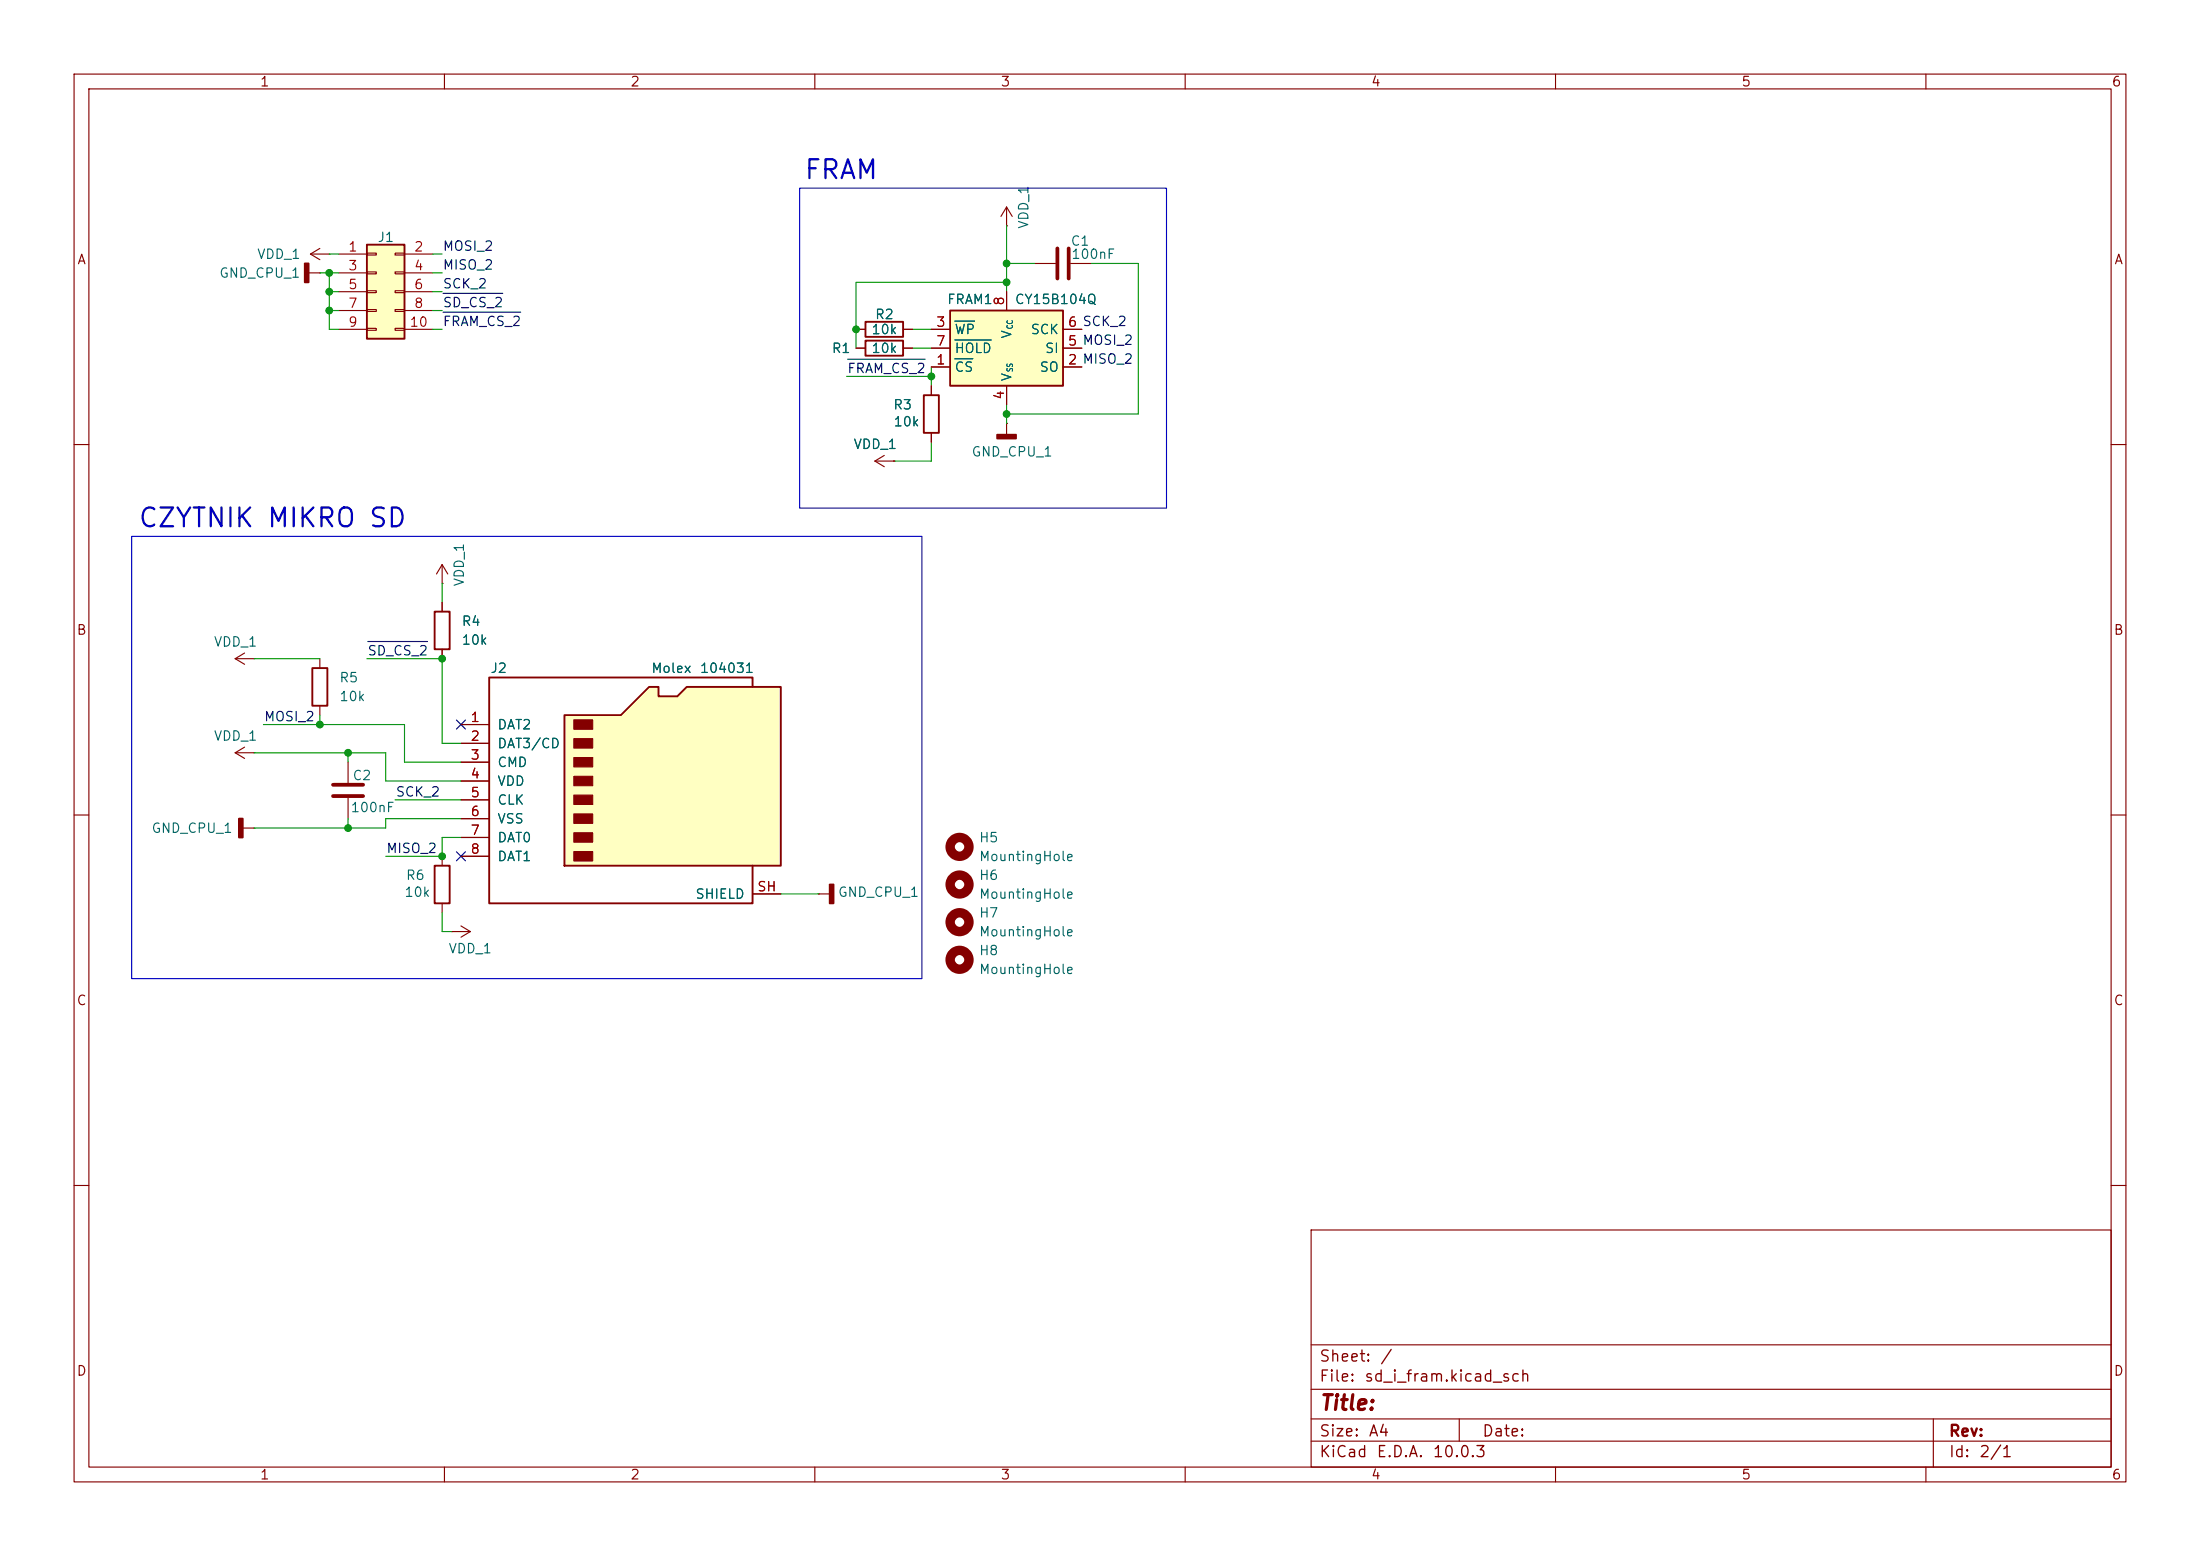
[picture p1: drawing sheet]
<svg xmlns="http://www.w3.org/2000/svg" width="297mm" height="210mm" viewBox="0 0 297 210" stroke-linecap="round" stroke-linejoin="round" font-family="sans-serif">
<g fill="none" stroke="#840000" stroke-width=".15">
<path d="M10 10h277v190h-277zM12 12h273v186h-273zM60 10v2M110 10v2M160 10v2M210 10v2M260 10v2M41.7 36.8h1.5M41.9 34.3l1.3 .8M41.9 34.3h2.5M43.2 36.8h.1M43.2 33.5l-1.3 .8"/>
<path d="M44.4 34.3h.1M10 60h2M59.7 78.7h.1M59.7 76.2l-.8 1.3M59.7 76.2l.8 1.3M59.7 76.2v2.5M285 60h2M10 110h2M47 102.9v2.8M47 107.7v2.8M285 110h2M110.5 120.7h.1"/>
<path d="M110.5 120.7h1.5M10 160h2M177 166h108v32h-108zM285 160h2M60 198v2M110 198v2M160 198v2M177 194.5h108M177 191.5h108M177 187.5h108M177 181.5h108M197 191.5v3"/>
<path d="M210 198v2M260 198v2M261 191.5v6.5"/>
</g>
<path d="M45 105.9h4M45 107.4h4" fill="none" stroke="#840000" stroke-width=".51"/>
<g fill="#840000" stroke="#840000" stroke-width=".25">
<path d="M41.1 35.6h.6v2.5h-.6z"/>
<path d="M112 119.4h.5v2.5h-.5z"/>
</g>
<g fill="none" stroke="#840000" stroke-width="1.3">
<circle cx="129.5" cy="119.4" r="1.27"/>
<circle cx="129.5" cy="114.3" r="1.27"/>
<circle cx="129.5" cy="124.5" r="1.27"/>
<circle cx="129.5" cy="129.5" r="1.27"/>
</g>
<path d="M49.5 33h5.1v12.7h-5.1z" fill="#ffffc2"/>
<path d="M49.5 33h5.1v12.7h-5.1z" fill="none" stroke="#840000" stroke-width=".25"/>
<g fill="none" stroke="#840000" stroke-width=".15">
<path d="M45.7 34.3h3.8M45.7 36.8h3.8M45.7 39.4h3.8M49.5 34.2h1.3v.2h-1.3zM49.5 36.7h1.3v.3h-1.3zM49.5 39.2h1.3v.3h-1.3zM53.3 34.2h1.3v.2h-1.3zM53.3 36.7h1.3v.3h-1.3zM53.3 39.2h1.3v.3h-1.3zM54.6 34.3h3.8M54.6 36.8h3.8M54.6 39.4h3.8"/>
<path d="M45.7 41.9h3.8M45.7 44.5h3.8M49.5 41.8h1.3v.2h-1.3zM49.5 44.3h1.3v.3h-1.3zM53.3 41.8h1.3v.2h-1.3zM53.3 44.3h1.3v.3h-1.3zM54.6 41.9h3.8M54.6 44.5h3.8"/>
</g>
<path d="M76.2 96.5h7.6l3.8-3.8h1.3v1.3h2.5l1.3-1.3h12.7v24.1h-29.2z" fill="#ffffc2"/>
<path d="M42.2 90.2h2v5.1h-2zM58.7 82.6h2v5h-2zM76.2 96.5h7.6l3.8-3.8h1.3v1.3h2.5l1.3-1.3h12.7v24.1h-29.2zM101.6 92.7v-1.3h-35.6v30.5h35.6v-5.1" fill="none" stroke="#840000" stroke-width=".25"/>
<g fill="#840000" stroke="#840000" stroke-width=".15">
<path d="M77.5 97.2h2.5v1.2h-2.5z"/>
<path d="M77.5 99.7h2.5v1.3h-2.5z"/>
<path d="M77.5 102.2h2.5v1.3h-2.5z"/>
<path d="M77.5 104.8h2.5v1.2h-2.5z"/>
<path d="M77.5 107.3h2.5v1.3h-2.5z"/>
<path d="M77.5 109.9h2.5v1.2h-2.5z"/>
<path d="M77.5 112.4h2.5v1.3h-2.5z"/>
<path d="M77.5 114.9h2.5v1.3h-2.5z"/>
</g>
<g fill="none" stroke="#840000" stroke-width=".15">
<path d="M139.7 35.6h2.8M144.5 35.6h2.8M135.9 57.2h.1M135.9 57.2v1.5M31.7 88.9l1.3 .8M31.7 88.9h2.6M33 88.1l-1.3 .8M34.3 88.9h.1M43.2 88.9v1.3M43.2 95.3v1.2M59.7 81.3v1.3M59.7 87.6v1.3"/>
<path d="M62.2 97.8h3.8M31.7 101.6l1.3 .8M31.7 101.6h2.6M32.8 111.8h1.5M33 100.8l-1.3 .8M34.3 111.8h.1M34.3 101.6h.1M62.2 100.3h3.8M62.2 102.9h3.8M62.2 105.4h3.8M62.2 108h3.8M62.2 110.5h3.8"/>
<path d="M62.2 113h3.8M62.2 115.6h3.8M61 125.7h.1M61 125.7h2.5M62.2 125l1.3 .7M63.5 125.7l-1.3 .8M101.6 120.7h3.8"/>
</g>
<g fill="#840000" stroke="#840000" stroke-width=".25">
<path d="M32.3 110.5h.5v2.5h-.5z"/>
<path d="M134.6 58.7h2.6v.5h-2.6z"/>
</g>
<path d="M142.7 33.5v4.1M144.3 33.5v4.1" fill="none" stroke="#840000" stroke-width=".51"/>
<path d="M128.3 41.9h15.2v10.2h-15.2z" fill="#ffffc2"/>
<path d="M116.8 46h5.1v2h-5.1zM116.8 43.4h5.1v2.1h-5.1zM124.7 53.3h2v5.1h-2zM128.3 41.9h15.2v10.2h-15.2zM58.7 116.8h2v5.1h-2z" fill="none" stroke="#840000" stroke-width=".25"/>
<g fill="none" stroke="#840000" stroke-width=".15">
<path d="M135.9 30.5h.1M135.9 27.9v2.6M135.9 39.4v2.5M135.9 27.9l-.8 1.3M135.9 27.9l.8 1.3M115.6 44.5h1.2M115.6 47h1.2M121.9 44.5h1.3M121.9 47h1.3M125.7 49.5h2.6M125.7 44.5h2.6M125.7 47h2.6"/>
<path d="M125.7 52.1v1.2M125.7 58.4v1.3M135.9 52.1v2.5M143.5 49.5h2.5M143.5 44.5h2.5M143.5 47h2.5M118.1 62.2l1.3 .8M118.1 62.2h2.5M119.4 61.5l-1.3 .7M120.6 62.2h.1M59.7 81.3v1.3M59.7 87.6v1.3"/>
<path d="M62.2 97.8h3.8M59.7 115.6v1.2M62.2 100.3h3.8M62.2 102.9h3.8M62.2 105.4h3.8M62.2 108h3.8M62.2 110.5h3.8M62.2 113h3.8M62.2 115.6h3.8M59.7 121.9v1.3M101.6 120.7h3.8"/>
</g>
<path d="M128.9 48.4h2.4M128.9 43.3h2.7M128.9 45.9h4.9" fill="none" stroke="#006464" stroke-width=".15"/>
<path d="M59.8 39.6h8.1M59.8 42.1h10.5M114.4 48.5h10.5M49.7 86.6h8" fill="none" stroke="#0f0f0f" stroke-width=".15"/>
<g fill="none" stroke="#009600" stroke-width=".15">
<path d="M43.2 36.8h2.5M44.4 39.4h1.3M44.4 36.8v7.7h1.3M44.4 34.3h1.3M58.4 39.4h1.3M58.4 34.3h1.3M58.4 36.8h1.3M135.9 38.1h-20.3v8.9M135.9 35.6h3.8M135.9 30.5v8.9M147.3 35.6h6.4v20.3h-17.8M44.4 41.9h1.3"/>
<path d="M58.4 41.9h1.3M58.4 44.5h1.3M114.3 50.8h11.4M123.2 44.5h2.5M123.2 47h2.5M125.7 49.5v2.6M125.7 59.7v2.5h-5.1M135.9 54.6v2.6M59.7 78.7v2.6M34.3 88.9h8.9M35.6 97.8h19v5.1h7.6M43.2 96.5v1.3"/>
<path d="M49.5 88.9h10.2v11.4h2.5M34.3 101.6h17.8v3.8h10.1M47 101.6v1.3M47 110.5v1.3M53.3 108h8.9M62.2 113h-2.5v2.6h-7.6M62.2 110.5h-10.1v1.3h-17.8M59.7 123.2v2.5h1.3M105.4 120.7h5.1"/>
</g>
<path d="M61.6 97.2l1.2 1.2M62.8 97.2l-1.2 1.2M61.6 115l1.2 1.2M62.8 115l-1.2 1.2" fill="none" stroke="#000084" stroke-width=".15"/>
<path d="M107.9 25.4h49.6v43.2h-49.6zM17.8 72.4h106.7v59.7h-106.7z" fill="none" stroke="#0000c2" stroke-width=".15"/>
<g fill="#009600" stroke="#009600" stroke-width=".14">
<circle cx="59.7" cy="115.6" r=".46"/>
<circle cx="47" cy="111.8" r=".46"/>
<circle cx="44.4" cy="39.4" r=".46"/>
<circle cx="47" cy="101.6" r=".46"/>
<circle cx="43.2" cy="97.8" r=".46"/>
<circle cx="59.7" cy="88.9" r=".46"/>
<circle cx="44.4" cy="41.9" r=".46"/>
<circle cx="44.4" cy="36.8" r=".46"/>
<circle cx="115.6" cy="44.5" r=".46"/>
<circle cx="125.7" cy="50.8" r=".46"/>
<circle cx="135.9" cy="55.9" r=".46"/>
<circle cx="135.9" cy="35.6" r=".46"/>
<circle cx="135.9" cy="38.1" r=".46"/>
</g>
<g font-size="2.5" fill="#0000c2">
<text x="108.4" y="24.8">FRAM</text>
<text x="18.5" y="71.8">CZYTNIK MIKRO SD</text>
</g>
<text font-size="2" fill="#840000" x="178" y="190.8">Title:</text>
<g font-size="1.5" fill="#840000">
<text x="178" y="184.2">Sheet:</text>
<text x="186.2" y="184.2">/</text>
<text x="178" y="186.9">File:</text>
<text x="184.1" y="186.9">sd_i_fram.kicad_sch</text>
<text x="178" y="197.1">KiCad</text>
<text x="178" y="194.3">Size:</text>
<text x="184.7" y="194.3">A4</text>
<text x="185.7" y="197.1">E.D.A.</text>
<text x="193.3" y="197.1">10.0.3</text>
<text x="200" y="194.3">Date:</text>
<text x="263" y="194.3">Rev:</text>
<text x="263" y="197.1">Id:</text>
<text x="267.1" y="197.1">2/1</text>
</g>
<g font-size="1.3" fill="#840000">
<text x="35" y="12">1</text>
<text x="85" y="12">2</text>
<text x="135" y="12">3</text>
<text x="185" y="12">4</text>
<text x="235" y="12">5</text>
<text x="285" y="12">6</text>
<text x="10.3" y="36">A</text>
<text x="285.3" y="36">A</text>
<text x="10.3" y="86">B</text>
<text x="285.3" y="86">B</text>
<text x="10.3" y="136">C</text>
<text x="285.3" y="136">C</text>
<text x="10.3" y="186">D</text>
<text x="285.3" y="186">D</text>
<text x="35" y="200">1</text>
<text x="85" y="200">2</text>
<text x="135" y="200">3</text>
<text x="185" y="200">4</text>
<text x="235" y="200">5</text>
<text x="285" y="200">6</text>
</g>
<g font-size="1.3" fill="#006464">
<text x="34.6" y="35.3">VDD_1</text>
<text x="50.9" y="33">J1</text>
<text x="139.1" y="31" transform="rotate(-90 139.1 31)">VDD_1</text>
<text x="144.5" y="33.5">C1</text>
<text x="144.5" y="35.3">100nF</text>
<text x="29.5" y="37.8">GND_CPU_1</text>
<text x="127.8" y="41.4">FRAM1</text>
<text x="136.9" y="41.4">CY15B104Q</text>
<text x="112.2" y="48">R1</text>
<text x="117.6" y="48">10k</text>
<text x="117.6" y="45.4">10k</text>
<text x="118" y="43.4">R2</text>
<text x="128.8" y="45.4">WP</text>
<text x="128.8" y="48">HOLD</text>
<text x="136.9" y="45.8" transform="rotate(-90 136.9 45.8)">V</text>
<text x="139" y="45.4">SCK</text>
<text x="141" y="48">SI</text>
<text x="128.8" y="50.5">CS</text>
<text x="136.9" y="51.6" transform="rotate(-90 136.9 51.6)">V</text>
<text x="140.3" y="50.5">SO</text>
<text x="120.5" y="55.6">R3</text>
<text x="120.5" y="57.9">10k</text>
<text x="115.1" y="60.9">VDD_1</text>
<text x="131.1" y="61.9">GND_CPU_1</text>
<text x="62.9" y="79.2" transform="rotate(-90 62.9 79.2)">VDD_1</text>
<text x="28.8" y="87.6">VDD_1</text>
<text x="62.2" y="84.8">R4</text>
<text x="62.2" y="87.3">10k</text>
<text x="45.7" y="92.4">R5</text>
<text x="45.7" y="95">10k</text>
<text x="66.1" y="91.1">J2</text>
<text x="87.8" y="91.1">Molex</text>
<text x="94.4" y="91.1">104031</text>
<text x="28.8" y="100.3">VDD_1</text>
<text x="67.1" y="98.8">DAT2</text>
<text x="67.1" y="101.3">DAT3/CD</text>
<text x="47.5" y="105.6">C2</text>
<text x="67.1" y="103.8">CMD</text>
<text x="67.1" y="106.4">VDD</text>
<text x="20.4" y="112.7">GND_CPU_1</text>
<text x="47.3" y="109.9">100nF</text>
<text x="67.1" y="108.9">CLK</text>
<text x="67.1" y="111.5">VSS</text>
<text x="54.7" y="119.1">R6</text>
<text x="67.1" y="114">DAT0</text>
<text x="67.1" y="116.5">DAT1</text>
<text x="132.1" y="119.1">H6</text>
<text x="132.1" y="114">H5</text>
<text x="132.1" y="116.5">MountingHole</text>
<text x="54.5" y="121.4">10k</text>
<text x="93.8" y="121.6">SHIELD</text>
<text x="113" y="121.4">GND_CPU_1</text>
<text x="132.1" y="124.2">H7</text>
<text x="132.1" y="121.6">MountingHole</text>
<text x="60.5" y="129">VDD_1</text>
<text x="132.1" y="129.2">H8</text>
<text x="132.1" y="131.8">MountingHole</text>
<text x="132.1" y="126.7">MountingHole</text>
</g>
<g font-size="1.3" fill="#a90000">
<text x="46.9" y="34.3">1</text>
<text x="55.8" y="34.3">2</text>
<text x="46.9" y="36.8">3</text>
<text x="46.9" y="39.3">5</text>
<text x="46.9" y="41.9">7</text>
<text x="55.8" y="36.8">4</text>
<text x="55.8" y="39.3">6</text>
<text x="55.8" y="41.9">8</text>
<text x="135.9" y="41.3" transform="rotate(-90 135.9 41.3)">8</text>
<text x="46.9" y="44.4">9</text>
<text x="55.2" y="44.4">10</text>
<text x="126.3" y="44.4">3</text>
<text x="126.3" y="47">7</text>
<text x="144.1" y="47">5 MOSI_2</text>
<text x="144.1" y="44.4">6 SCK_2</text>
<text x="144.1" y="47">5</text>
<text x="144.1" y="44.4">6</text>
<text x="126.3" y="49.5">1</text>
<text x="144.1" y="49.5">2 MISO_2</text>
<text x="144.1" y="49.5">2</text>
<text x="135.9" y="54" transform="rotate(-90 135.9 54)">4</text>
<text x="63.4" y="97.8">1</text>
<text x="63.4" y="100.3">2</text>
<text x="63.4" y="102.8">3</text>
<text x="63.4" y="105.4">4</text>
<text x="63.4" y="107.9">5</text>
<text x="63.4" y="110.5">6</text>
<text x="63.4" y="113">7</text>
<text x="63.4" y="115.5">8</text>
<text x="102.1" y="120.6">SH</text>
</g>
<g font-size="1.3" fill="#0f0f0f">
<text x="59.7" y="34.2">MOSI_2</text>
<text x="59.7" y="39.2">SCK_2</text>
<text x="59.7" y="41.8">SD_CS_2</text>
<text x="59.7" y="36.7">MISO_2</text>
<text x="59.7" y="44.3">FRAM_CS_2</text>
<text x="114.3" y="50.7">FRAM_CS_2</text>
<text x="49.5" y="88.8">SD_CS_2</text>
<text x="35.6" y="97.7">MOSI_2</text>
<text x="53.3" y="107.8">SCK_2</text>
<text x="52.1" y="115.4">MISO_2</text>
</g>
<g font-size=".8" fill="#006464">
<text x="136.9" y="44.5" transform="rotate(-90 136.9 44.5)">CC</text>
<text x="136.9" y="50.3" transform="rotate(-90 136.9 50.3)">SS</text>
</g>
</svg>
